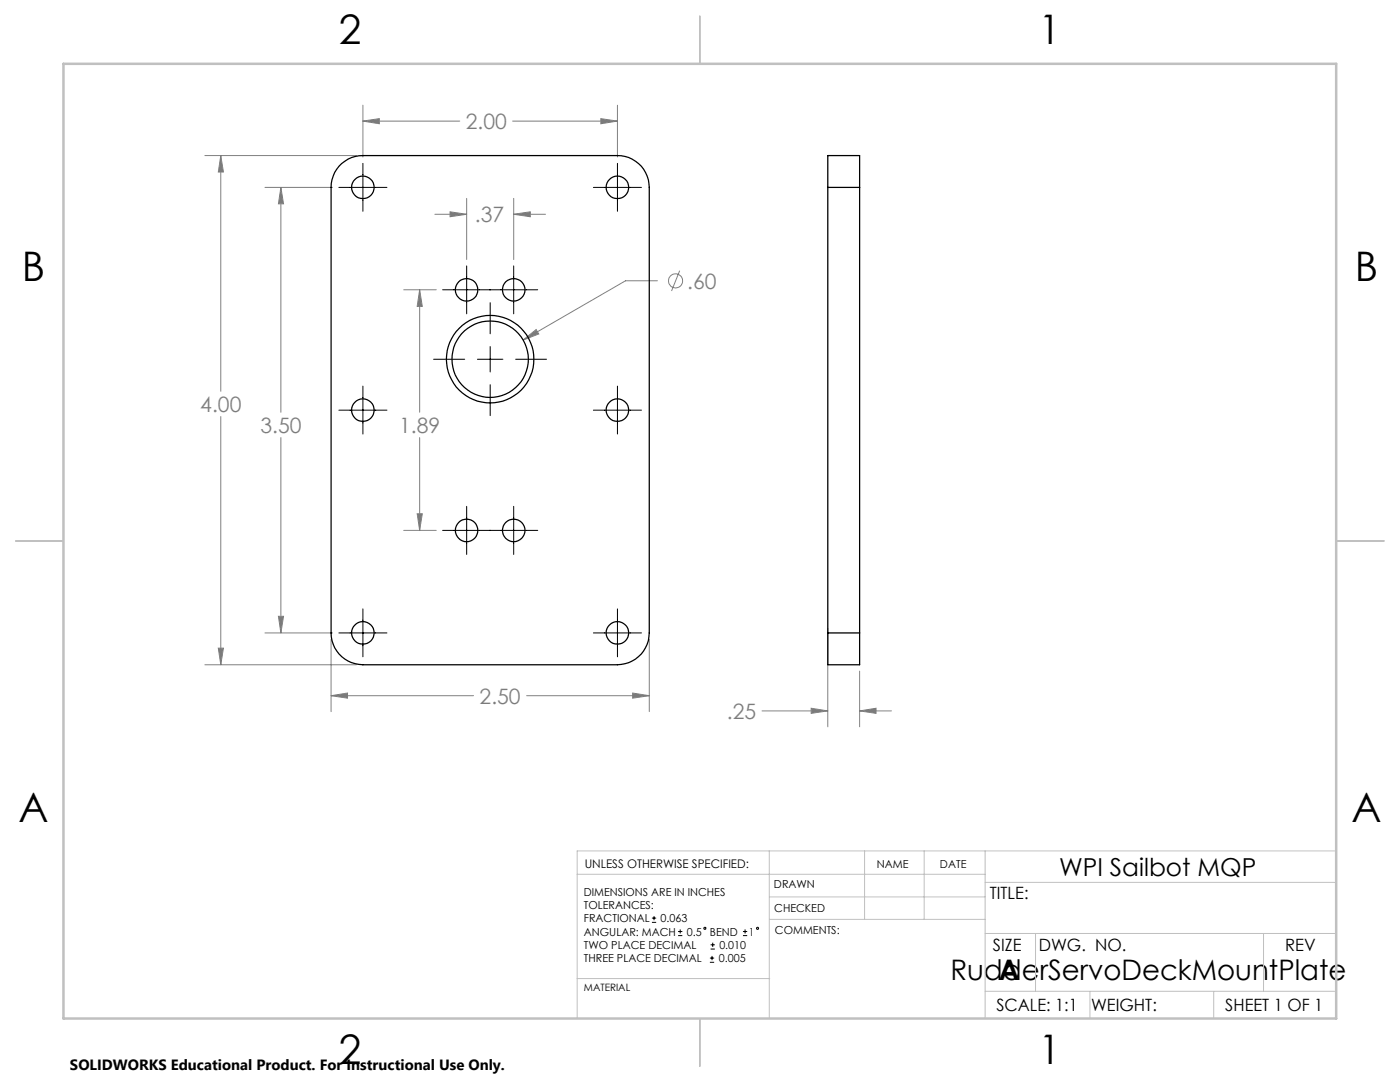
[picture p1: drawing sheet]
<svg xmlns="http://www.w3.org/2000/svg" width="279mm" height="216mm" viewBox="0 0 279 216" stroke-linecap="round" stroke-linejoin="round" font-family="sans-serif">
<g fill="none" stroke="#808080" stroke-width=".2">
<path d="M40.9 31h30.3M44.1 31l.5 3.3h-1zM44.1 31v47.1M52.9 37.4h13.5M56.1 37.4l.5 3.3h-1zM56.1 37.4v44.9M72.4 24.2l3.3-.5v1zM72.4 21v10.3M72.4 24.2h19.4M93.1 39.6v12.2M102.3 24.2h20.9M102.5 39.6v12.2"/>
<path d="M119.9 23.7l3.3 .5-3.3 .5zM123.2 21v10.3M80.6 57.8h6.5M83.7 57.8l.6 3.3h-1zM83.7 57.8v24.5M86.8 42.8h6.3M89.8 42.3l3.3 .5-3.3 .5zM102.5 42.8l3.3-.5v1zM102.5 42.8h6.4M131.2 56h-6.4l-20.4 11.8M135.6 54l-1.6 4.1M104.4 67.8l2.6-2 .5 .8z"/>
<path d="M44.1 83.1v49.5M56.1 87.3v39M83.7 87.3v18.5M80.6 105.8h6.5M83.3 102.5h1l-.6 3.3zM40.9 132.6h30.3M43.6 129.3h1l-.5 3.3zM52.9 126.3h13.5M55.6 123h1l-.5 3.3zM66.1 138.8l3.3-.5v1zM66.1 127.6v14.4M66.1 138.8h28.4"/>
<path d="M105.1 138.8h24.5M126.3 138.3l3.3 .5-3.3 .5zM129.6 127.6v14.4M165.2 125.3v19.7M171.6 133.9v11.1M152.1 141.9h13.1M161.9 141.3l3.3 .6-3.3 .4zM171.6 141.9l3.2-.6v1zM171.6 141.9h6.3"/>
<circle cx="134.8" cy="56" r="1.42"/>
</g>
<g fill="none" stroke="#000" stroke-width=".2">
<path d="M67.6 37.4h9.6M72.4 32.6v9.6M118.4 37.4h9.6M123.2 32.6v9.6M88.3 57.8h19M93.1 53.1v9.5M102.5 53.1v9.5M72.4 77v9.6M86.5 71.7h6.2M95.3 71.7h5.1M97.8 60.4v6.2M97.8 69.1v5.1"/>
<path d="M97.8 76.8v6.1M102.9 71.7h6.2M123.2 77v9.6M67.6 81.8h9.6M118.4 81.8h9.6M88.3 105.8h19M93.1 101v9.6M102.5 101v9.6M67.6 126.3h9.6M72.4 121.5v9.6M118.4 126.3h9.6M123.2 121.5v9.6"/>
<path d="M130.1 184h.9M130.1 183.2h.9M130.5 182.8v.8M135.3 186.7h.9M135.3 185.9h.9M135.7 185.5v.8M141.7 192h.8M141.7 191.2h.8M141.8 189.4h.9M141.8 188.5h.9M142.1 190.7v.9M142.2 188.1v.8"/>
<path d="M148.3 186.7h.8M148.3 185.9h.8M148.7 185.5v.8"/>
<circle cx="140.7" cy="185.2" r=".22"/>
<circle cx="151.2" cy="185.2" r=".22"/>
</g>
<g fill="none" stroke="#c0c0c0" stroke-width=".2">
<path d="M115.2 174.4h81.4M153.5 169.8v33.4M153.5 179h43.1M172.5 169.8v13.6M184.4 169.8v13.6M196.6 169.8v33.4M196.6 176.1h70.1M266.7 169.8h-151.5v33.4M115.2 195.3h38.4M153.6 183.4h43M196.6 197.8h70.1M196.6 186.3h70.1"/>
<path d="M206.7 186.3v11.5M217.5 197.8v5.4M242.2 197.8v5.4M252.2 186.3v11.5"/>
</g>
<path d="M139.7 3.2v9.5M3.1 107.9h9.6M266.7 107.9h9.5M139.7 203.2v9.6" fill="none" stroke="#c0c0c0" stroke-width=".25"/>
<path d="M12.7 12.7h254v190.5h-254z" fill="none" stroke="#c0c0c0" stroke-width=".5"/>
<path d="M66.1 138.8l3.3-.5v1zM126.3 138.3l3.3 .5-3.3 .5zM43.6 129.3h1l-.5 3.3zM44.1 31l.5 3.3h-1zM104.4 67.8l3.1-1.2-.5-.8zM56.1 37.4l.5 3.3h-1zM55.6 123h1l-.5 3.3zM72.4 24.2l3.3-.5v1zM119.9 23.7l3.3 .5-3.3 .5zM83.7 57.8l.6 3.3h-1zM83.3 102.5h1l-.6 3.3zM89.8 42.3l3.3 .5-3.3 .5zM102.5 42.8l3.3-.5v1zM161.9 141.3l3.3 .6-3.3 .4zM171.6 141.9l3.2-.6v1z" fill="#808080"/>
<g fill="none" stroke="#000" stroke-width=".25">
<path d="M68.2 32.6a6.2 6.2 0 0 1 4.2-1.6h50.8a6.4 6.4 0 0 1 6.4 6.4v88.9a6.4 6.4 0 0 1-6.4 6.3h-50.8a6.4 6.4 0 0 1-6.3-6.3v-88.9a6.6 6.6 0 0 1 2.1-4.8zM165.2 37.4v-6.4h6.4v6.4M165.2 37.4v88.9M165.2 37.4h6.4M171.6 37.4v88.9M165.2 126.3v6.3h6.4v-6.3M165.2 126.3h6.4"/>
<circle cx="72.4" cy="37.4" r="2.25"/>
<circle cx="123.2" cy="37.4" r="2.25"/>
<circle cx="93.1" cy="57.8" r="2.24"/>
<circle cx="102.5" cy="57.8" r="2.25"/>
<circle cx="97.8" cy="71.7" r="8.7"/>
<circle cx="97.8" cy="71.7" r="7.6"/>
<circle cx="72.4" cy="81.8" r="2.25"/>
<circle cx="123.2" cy="81.8" r="2.25"/>
<circle cx="93.1" cy="105.8" r="2.24"/>
<circle cx="102.5" cy="105.8" r="2.25"/>
<circle cx="72.4" cy="126.3" r="2.25"/>
<circle cx="123.2" cy="126.3" r="2.25"/>
</g>
<g font-size="8.1">
<text x="67.6" y="8.9">2</text>
<text x="207.3" y="8.9">1</text>
<text x="4.4" y="56.2">B</text>
<text x="270.4" y="56.2">B</text>
<text x="3.7" y="164.1">A</text>
<text x="269.7" y="164.1">A</text>
<text x="67.6" y="212.4">2</text>
<text x="207.3" y="212.4">1</text>
</g>
<g font-size="5.6">
<text x="189.7" y="195.5">RudderServoDeckMountPlate</text>
<text x="199.3" y="195.5">A</text>
</g>
<text font-size="4.9" x="211.4" y="174.7">WPI Sailbot MQP</text>
<g font-size="4.2" fill="#808080">
<text x="92.9" y="25.8">2.00</text>
<text x="94.8" y="44.3">.37</text>
<text x="137.2" y="57.6">.60</text>
<text x="40" y="82.2">4.00</text>
<text x="52" y="86.4">3.50</text>
<text x="79.7" y="86.4">1.89</text>
<text x="95.7" y="140.4">2.50</text>
<text x="145.1" y="143.4">.25</text>
</g>
<g font-size="3.4">
<text x="197.6" y="179.4">TITLE:</text>
<text x="198.2" y="189.8">SIZE</text>
<text x="207.3" y="189.8">DWG. NO.</text>
<text x="256.5" y="189.8">REV</text>
<text x="198.8" y="201.7">SCALE: 1:1</text>
<text x="217.7" y="201.8">WEIGHT:</text>
<text x="244.5" y="201.7">SHEET 1 OF 1</text>
</g>
<text font-size="3" x="14" y="213.5">SOLIDWORKS Educational Product. For Instructional Use Only.</text>
<text font-size="2.4" x="116.7" y="173.2">UNLESS OTHERWISE SPECIFIED:</text>
<g font-size="2.2">
<text x="175" y="173.2">NAME</text>
<text x="187.6" y="173.2">DATE</text>
<text x="116.5" y="178.7">DIMENSIONS ARE IN INCHES</text>
<text x="154.5" y="177.1">DRAWN</text>
<text x="116.5" y="181.4">TOLERANCES:</text>
<text x="116.5" y="184">FRACTIONAL</text>
<text x="131.8" y="184">0.063</text>
<text x="154.5" y="182">CHECKED</text>
<text x="116.5" y="192">THREE PLACE DECIMAL</text>
<text x="116.5" y="189.3">TWO PLACE DECIMAL</text>
<text x="116.5" y="186.7">ANGULAR: MACH</text>
<text x="137.1" y="186.7">0.5</text>
<text x="141.7" y="186.7">BEND</text>
<text x="143.4" y="192">0.005</text>
<text x="143.6" y="189.3">0.010</text>
<text x="149.4" y="186.7">1</text>
<text x="154.7" y="186.4">COMMENTS:</text>
</g>
<text font-size="2" x="116.5" y="197.7">MATERIAL</text>
</svg>
